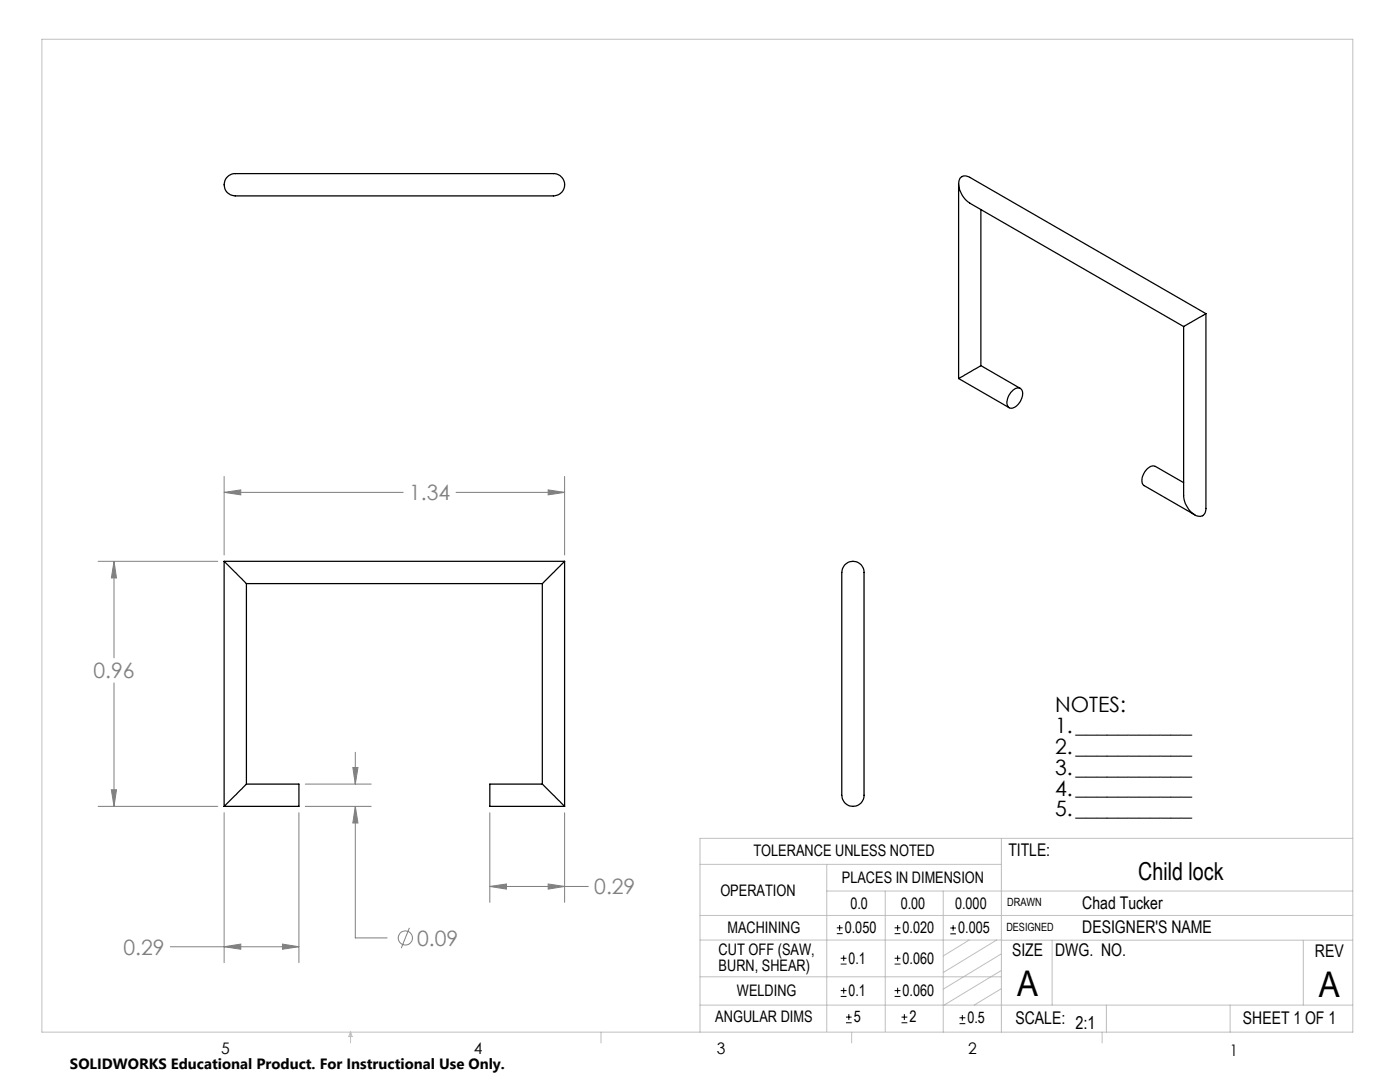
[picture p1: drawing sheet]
<svg xmlns="http://www.w3.org/2000/svg" width="279mm" height="216mm" viewBox="0 0 279 216" stroke-linecap="round" stroke-linejoin="round" font-family="sans-serif">
<g fill="none" stroke="#808080" stroke-width=".2">
<path d="M44.7 95.1v15.6M44.7 98.2h35.8M44.7 98.2l3.3-.4v.9zM91 98.2h21.7M109.4 97.8l3.3 .4-3.3 .5zM112.7 95.1v15.6M19.6 112h23.9M22.8 112v19.3M22.8 112l.4 3.3h-1zM22.8 136.3v24.6M22.2 157.6h1l-.4 3.3zM60.9 156.5h13.2"/>
<path d="M70.4 153.1h1l-.5 3.4zM70.9 150.1v6.4M19.6 160.9h23.9M44.7 162.2v29.9M59.7 162.2v29.9M60.9 160.9h13.2M70.9 160.9v26.2h6.4M70.9 160.9l.5 3.3h-1zM97.8 176.9l3.3-.5v1zM97.8 162.2v17.9M97.8 176.9h19.6M109.4 176.4l3.3 .5-3.3 .5z"/>
<path d="M112.7 162.2v17.9M34 188.9h25.7M44.7 188.9l3.3-.5v1zM56.4 188.4l3.3 .5-3.3 .5zM81.7 185.1l-1.6 4.1"/>
<circle cx="80.9" cy="187.2" r="1.41"/>
</g>
<g fill="none" stroke="#000" stroke-width=".2">
<path d="M167 186.3h1.2M167 185.1h1.2M167.6 184.6v1.1M167.8 198.8h1.1M167.8 197.7h1.1M167.8 192.4h1.1M167.8 191.2h1.1M168.4 190.6v1.2M168.4 197.1v1.2M178.5 198.8h1.2M178.5 197.7h1.2M178.5 192.4h1.2"/>
<path d="M178.5 191.2h1.2M178.5 186.3h1.2M178.5 185.1h1.2M179.1 184.6v1.1M179.1 190.6v1.2M179.1 197.1v1.2M189.7 185.2h1.1M189.7 186.3h1.1M190.2 184.6v1.1M168.8 204.1h1.2M168.8 203h1.2M169.4 202.4v1.1"/>
<path d="M179.9 204.1h1.2M179.9 203h1.2M180.5 202.4v1.1M191.5 204.3h1.2M191.5 203.1h1.2M192.1 202.5v1.2"/>
</g>
<g fill="none" stroke="#c0c0c0" stroke-width=".2">
<path d="M8.4 7.8h261.6v198.2h-261.6zM139.7 172.5h60.1M165 177.8h105M165 172.5v33.3M176.7 177.8v28M188.2 177.8v28.2M199.8 167.3v38.7M270 167.3h-130.3v38.7M139.7 182.7h130.3M139.7 187.6h60.2M139.7 194.9h60.1M193.4 187.6l-5.2 3.1"/>
<path d="M198.9 187.6l-10.7 6.5M199.8 187.6h70.2M199.8 197.3l-5.4 3.3M199.8 193.6l-11.6 7.1M199.8 190.3l-11.6 7.1M210 187.6v13M260.1 187.6v13M70 206v2.1M70 206l.3 .8h-.7zM119.9 206v2.1M139.7 200.6h130.3M170 206v2.1"/>
<path d="M220 206v2.1M220.8 200.6v5.4M245.5 200.6v5.4"/>
</g>
<path d="M70.4 153.1h1l-.5 3.4zM70.9 160.9l.5 3.3h-1zM56.4 188.4l3.3 .5-3.3 .5zM44.7 188.9l3.3-.5v1zM22.2 157.6h1l-.4 3.3zM22.8 112l.4 3.3h-1zM44.7 98.2l3.3-.4v.9zM109.4 97.8l3.3 .4-3.3 .5zM97.8 176.9l3.3-.5v1zM109.4 176.4l3.3 .5-3.3 .5z" fill="#808080"/>
<g fill="none" stroke="#000" stroke-width=".25">
<path d="M45.4 35.2l.8-.5 .6-.1h63.7a2.22 2.22 0 0 1 2.2 2.3 2.22 2.22 0 0 1-2.2 2.2h-63.5a2.22 2.22 0 0 1-2.1-1.4 2.22 2.22 0 0 1 .5-2.5zM191.3 36.7v38.8M195.8 41.8v31.2M191.3 75.5l10.1 5.9M195.8 73l-4.5 2.5M195.8 73l7.8 4.5M201.7 78.3a1.53 1.53 0 0 1 2.1-.7 2.66 2.66 0 0 1-.8 3.3 1.11 1.11 0 0 1-1.9 .1 2.89 2.89 0 0 1 .6-2.7zM240.7 62.6l-4.5 2.6M240.7 62.6l-47.2-27.2a1.38 1.38 0 0 0-1.6-.1 1.38 1.38 0 0 0-.6 1.5 5.1 5.1 0 0 0 2.2 3.7l42.7 24.7M240.7 62.6v38.9a1.36 1.36 0 0 1-.7 1.4 1.36 1.36 0 0 1-1.6-.2 5 5 0 0 1-2.2-3.8v-33.7M236.2 96.3l-5.6-3.2a2.13 2.13 0 0 0-2.5 1.7 1.7 1.7 0 0 0 .3 2.1l10 5.8M44.7 112l4.5 4.5"/>
<path d="M44.7 112h68M44.7 112v48.9M49.2 116.5h59M49.2 116.5v40M108.2 116.5v40M112.7 112l-4.5 4.5M112.7 112v48.9M168.6 112.7a2.21 2.21 0 0 1 2.4-.6 2.21 2.21 0 0 1 1.4 2.1v44.5a2.22 2.22 0 0 1-2.2 2.2 2.22 2.22 0 0 1-2.2-2.2v-44.5l.1-.7zM49.2 156.5l-4.5 4.4M49.2 156.5h10.5v4.4h-15M108.2 156.5l4.5 4.4M108.2 156.5h-10.4v4.4h14.9"/>
</g>
<g font-size="7.1">
<text x="203" y="198.7">A</text>
<text x="263.2" y="198.9">A</text>
</g>
<text font-size="4.9" x="227.1" y="175.7">Child lock</text>
<g font-size="4.2" fill="#808080">
<text x="81.6" y="99.8">1.34</text>
<text x="18.7" y="135.4">0.96</text>
<text x="118.6" y="178.5">0.29</text>
<text x="24.7" y="190.5">0.29</text>
<text x="83.2" y="188.7">0.09</text>
</g>
<g font-size="4.2">
<text x="210.6" y="142">NOTES:</text>
<text x="210.6" y="146.2">1.___________</text>
<text x="210.6" y="150.4">2.___________</text>
<text x="210.6" y="154.6">3.___________</text>
<text x="210.6" y="158.7">4.___________</text>
<text x="210.6" y="162.9">5.___________</text>
</g>
<g font-size="3.5">
<text x="201.2" y="170.7">TITLE:</text>
<text x="216" y="181.4">Chad Tucker</text>
<text x="202" y="190.8">SIZE</text>
<text x="210.6" y="190.8">DWG. NO.</text>
<text x="216" y="186.2">DESIGNER'S NAME</text>
<text x="262.4" y="190.9">REV</text>
<text x="202.7" y="204.4">SCALE:</text>
<text x="214.6" y="205.4">2:1</text>
<text x="248.1" y="204.4">SHEET 1 OF 1</text>
</g>
<g font-size="3.2">
<text x="150.4" y="170.8">TOLERANCE UNLESS NOTED</text>
<text x="143.8" y="178.9">OPERATION</text>
<text x="168" y="176.2">PLACES IN DIMENSION</text>
<text x="169.7" y="181.4">0.0</text>
<text x="179.8" y="181.4">0.00</text>
<text x="190.6" y="181.4">0.000</text>
<text x="143.4" y="190.5">CUT OFF (SAW,</text>
<text x="145.2" y="186.2">MACHINING</text>
<text x="168.6" y="186.2">0.050</text>
<text x="180.1" y="186.2">0.020</text>
<text x="191.2" y="186.2">0.005</text>
<text x="143.4" y="193.7">BURN, SHEAR)</text>
<text x="169.4" y="192.3">0.1</text>
<text x="180.1" y="192.3">0.060</text>
<text x="147.1" y="198.7">WELDING</text>
<text x="169.4" y="198.7">0.1</text>
<text x="180.1" y="198.7">0.060</text>
<text x="142.8" y="204">ANGULAR DIMS</text>
<text x="170.4" y="204">5</text>
<text x="181.5" y="204">2</text>
<text x="193.1" y="204.2">0.5</text>
<text x="44.2" y="210.4">5</text>
<text x="94.6" y="210.3">4</text>
<text x="143.1" y="210.4">3</text>
<text x="193.2" y="210.3">2</text>
<text x="245.4" y="210.6">1</text>
</g>
<text font-size="3" x="14" y="213.3">SOLIDWORKS Educational Product. For Instructional Use Only.</text>
<g font-size="2.3">
<text x="200.8" y="185.7">DESIGNED</text>
<text x="201" y="180.9">DRAWN</text>
</g>
</svg>
